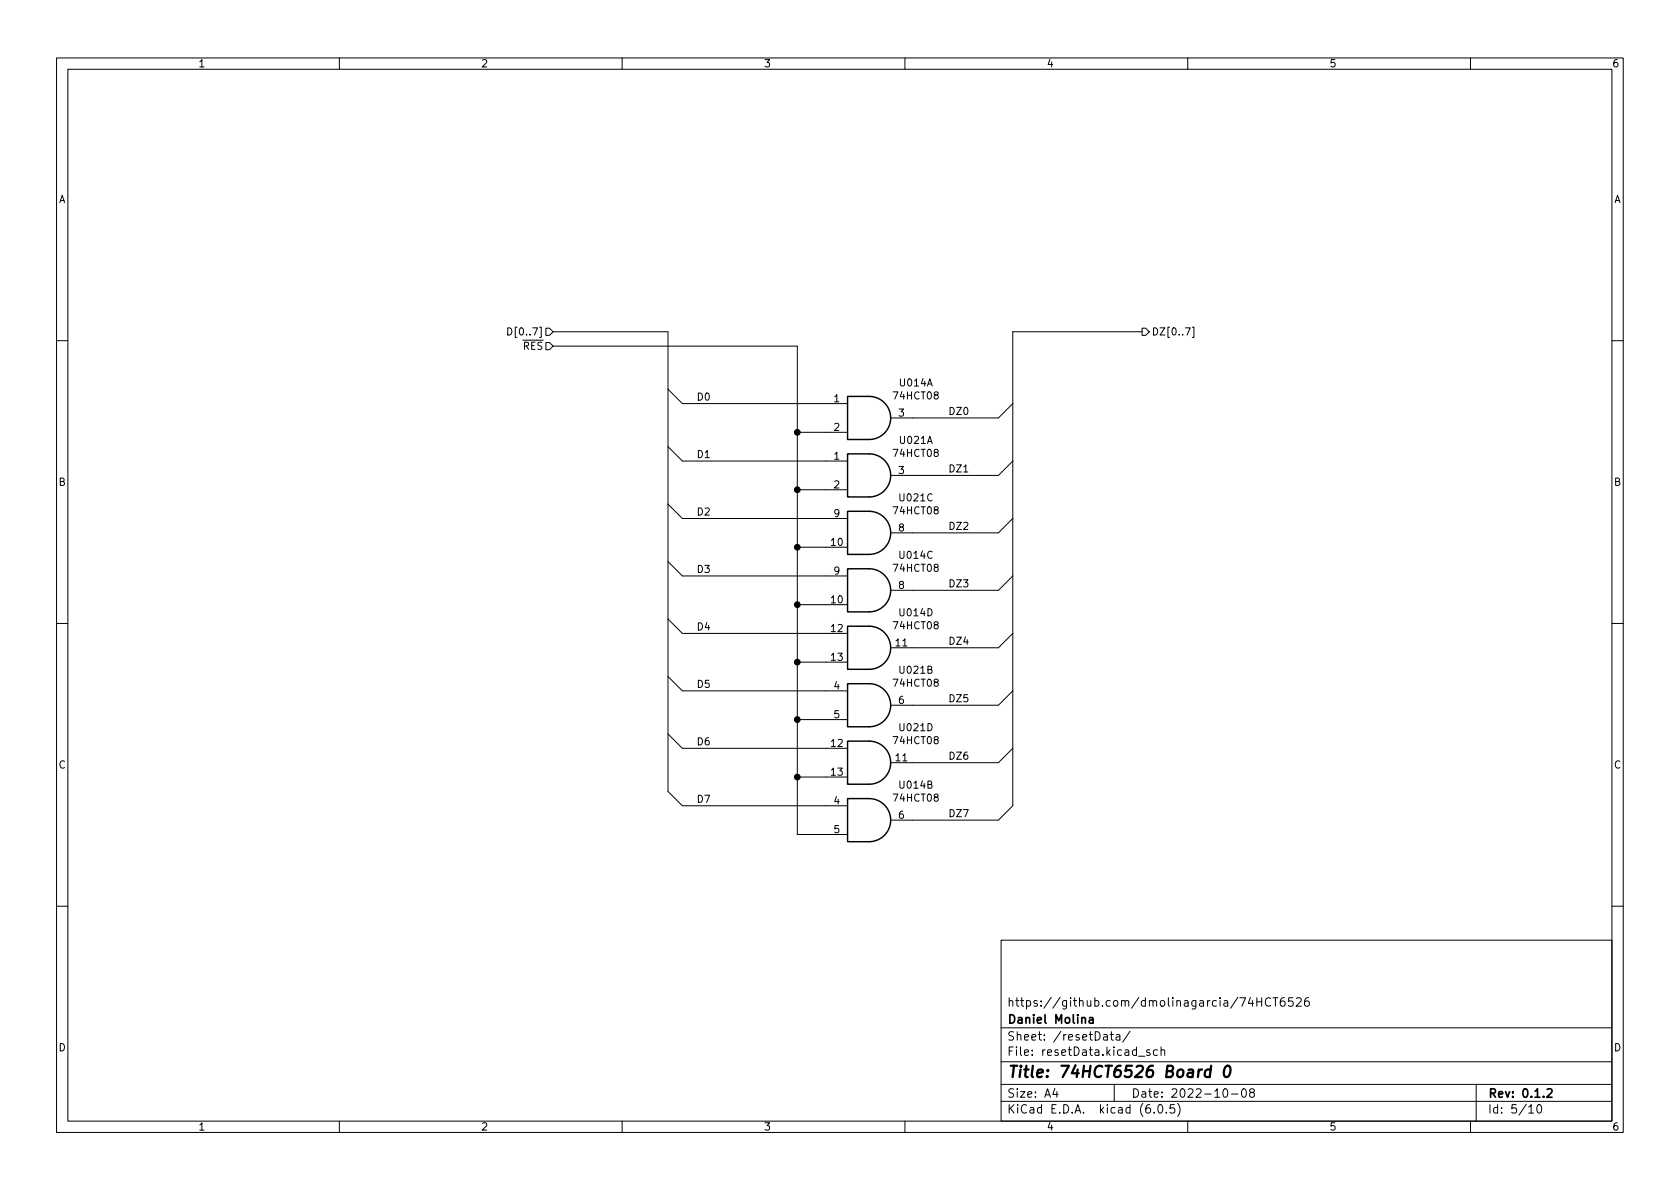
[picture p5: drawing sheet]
<svg xmlns="http://www.w3.org/2000/svg" width="297mm" height="210mm" viewBox="0 0 297 210" stroke-linecap="round" stroke-linejoin="round" font-family="sans-serif">
<g fill="none" stroke="#000" stroke-width=".18">
<path d="M10 10.2h277v190.1h-277zM12 12.2h273v186.1h-273zM60 10.2v2M110 10.2v2M160 10.2v2M210 10.2v2M260 10.2v2M89.8 58a.64 .64 0 0 1 .7 .6 .64 .64 0 0 1-.7 .6zM96.5 58h.7l.6 .7-.6 .6h-.7zM97.8 58.7h20.3v81.2l2.5 2.6h29.3M201.9 58h.7l.6 .7-.6 .6h-.7zM201.9 58.7h-22.8v83.8l-2.6 2.5h-19"/>
<path d="M209.6 58h.8l-.5 1.2M210.8 57.9h.3v1.8h-.3M10 60.2h2M96.5 60.6h.7l.6 .6-.6 .6h-.7zM97.8 61.2h43.2v86.4h8.9M118.1 68.8l2.5 2.6h29.3M118.1 79l2.5 2.5h29.3M141 76.4h8.9M179.1 71.4l-2.6 2.5h-19M285 60.2h2M118.1 89.1l2.5 2.6h29.3M118.1 99.3l2.5 2.5h29.3"/>
<path d="M141 96.8h8.9M141 86.6h8.9M179.1 91.7l-2.6 2.5h-19M179.1 81.5l-2.6 2.6h-19M10 110.2h2M118.1 119.6l2.5 2.6h29.3M118.1 109.5l2.5 2.5h29.3M141 106.9h8.9M141 117.1h8.9M179.1 101.8l-2.6 2.6h-19M179.1 112l-2.6 2.5h-19M285 110.2h2"/>
<path d="M118.1 129.8l2.5 2.5h29.3M141 137.4h8.9M141 127.2h8.9M179.1 132.3l-2.6 2.6h-19M179.1 122.2l-2.6 2.5h-19M10 160.2h2M177 166.3h108v32h-108zM221.1 176.4l-.4 1h.9M221.4 176.9v1M222.2 176.4v1.5M222.2 177.1h.9M223.1 176.4v1.5"/>
<path d="M224.6 176.6a.6 .6 0 0 0-.7 0 .6 .6 0 0 0-.2 .7 .56 .56 0 0 0 .3 .6 .56 .56 0 0 0 .6-.1M225.1 176.4h.8M225.5 176.4v1.5M227.1 176.4a.59 .59 0 0 0-.7 .7v.5l.1 .3h.4l.2-.1 .1-.5-.1-.2-.5-.1-.2 .3M228.6 176.4h-.7l-.1 .7 .2-.1 .5 .1 .1 .2v.5l-.2 .1-.6-.1M229.2 176.6l.6-.2 .2 .2 .1 .3-1 1h1M231.4 176.4a.59 .59 0 0 0-.8 .7v.5l.2 .3h.4l.2-.1 .1-.5-.1-.2-.5-.1-.3 .3M285 160.2h2M60 198.3v2M110 198.3v2M160 198.3v2M177 194.8h108"/>
<path d="M177 191.8h108M177 187.8h108M177 181.8h108M186.5 192.5l-.4 1h1M186.9 193v1M195.1 183h.6l.1 .9M195.8 183.3l-.5 .1a.29 .29 0 0 0-.2 .2 .29 .29 0 0 0 .2 .3h.5M196.3 182.9h.6M196.5 182.4v1.3l.4 .2M197 191.8v3M197.4 183h.5l.1 .9M198 183.3l-.5 .1a.29 .29 0 0 0-.2 .2 .29 .29 0 0 0 .2 .3h.5"/>
<path d="M199.8 182.4l-1.3 1.9M201.3 186.8h1.1M203.3 185.7l-.4-.1-.2 .2 .1 .3 .5 .1v.4h-.6M204.1 196.7v.1M204.6 185.7l-.4-.1-.3 .3v.4l.2 .3h.5M204.9 195.4l.2-.1a.81 .81 0 0 1 .6 .7 .81 .81 0 0 1-.3 .8h-.2a.81 .81 0 0 1-.6-.6 .81 .81 0 0 1 .3-.8zM205.3 185.8l.2-.2 .4 .1v.9M205.3 185.1v1.5M206.2 196.7v.1M207.6 195.3h-.7v.7l.2-.1 .5 .1 .1 .2-.1 .5-.2 .1-.5-.1M208.2 195.1a1.72 1.72 0 0 1 0 2.3M210 198.3v2"/>
<path d="M216.4 192.6l.2-.1a.81 .81 0 0 1 .6 .7 .81 .81 0 0 1-.3 .8h-.2a.81 .81 0 0 1-.6-.6 .81 .81 0 0 1 .3-.8zM217.7 193.5h1.2M219.7 192.6l.2-.1a.81 .81 0 0 1 .5 .7 .81 .81 0 0 1-.3 .8h-.1a.81 .81 0 0 1-.6-.6 .81 .81 0 0 1 .3-.8zM221.2 193.2l-.3-.3 .1-.2 .2-.2 .4 .1 .2 .2-.1 .2-.6 .2-.2 .3 .1 .4 .2 .1h.4l.2-.3-.1-.4-.2-.1M260 198.3v2M261 191.8v6.5M270.3 195.8l.4-.5v1.5M270.3 196.8h.9M271.9 195.4l.2-.1a.81 .81 0 0 1 .6 .7 .81 .81 0 0 1-.3 .8h-.2a.81 .81 0 0 1-.6-.6 .81 .81 0 0 1 .3-.8z"/>
</g>
<path d="M192.6 180h.6l.1 .9M193.3 180.3l-.5 .1a.29 .29 0 0 0-.3 .2 .29 .29 0 0 0 .3 .3h.5M273.6 192.7l.5-.2 .2 .2 .1 .3-.9 1h.9" fill="none" stroke="#000" stroke-width=".3"/>
<path d="M214 189.2a.66 .66 0 0 0-.9 .3l-.1 .6 .1 .3 .2 .1 .6-.1M214.1 188.5l-.2 2M216.7 188.7a.46 .46 0 0 1 .5-.2 .46 .46 0 0 1 .3 .3 1.15 1.15 0 0 1-.7 1.7l-.2-.1a1.54 1.54 0 0 1 .1-1.7z" fill="none" stroke="#000" stroke-width=".4"/>
<path d="M149.9 70.1h3.8a3.8 3.8 0 0 1 3.8 3.8 3.8 3.8 0 0 1-3.8 3.8h-3.8zM149.9 90.4h3.8a3.8 3.8 0 0 1 3.8 3.8 3.8 3.8 0 0 1-3.8 3.8h-3.8zM149.9 80.3h3.8a3.8 3.8 0 0 1 3.8 3.8 3.8 3.8 0 0 1-3.8 3.8h-3.8zM149.9 100.6h3.8a3.8 3.8 0 0 1 3.8 3.8 3.8 3.8 0 0 1-3.8 3.8h-3.8zM149.9 110.7h3.8a3.8 3.8 0 0 1 3.8 3.8 3.8 3.8 0 0 1-3.8 3.9h-3.8zM149.9 131.1h3.8a3.8 3.8 0 0 1 3.8 3.8 3.8 3.8 0 0 1-3.8 3.8h-3.8zM149.9 120.9h3.8a3.8 3.8 0 0 1 3.8 3.8 3.8 3.8 0 0 1-3.8 3.8h-3.8zM149.9 141.2h3.8a3.8 3.8 0 0 1 3.8 3.8 3.8 3.8 0 0 1-3.8 3.8h-3.8z" fill="none" stroke="#000" stroke-width=".25"/>
<g fill="#000" stroke="#000" stroke-width=".18">
<circle cx="141" cy="76.4" r=".51"/>
<circle cx="141" cy="96.8" r=".51"/>
<circle cx="141" cy="86.6" r=".51"/>
<circle cx="141" cy="117.1" r=".51"/>
<circle cx="141" cy="106.9" r=".51"/>
<circle cx="141" cy="127.2" r=".51"/>
<circle cx="141" cy="137.4" r=".51"/>
</g>
<text font-size="2.8" x="178" y="190.6">Title: 74HCT6526 Board 0</text>
<g font-size="2.1">
<text x="178" y="178">https://github.com/dmolinagarcia/74HCT6526</text>
<text x="178" y="184">Sheet: /resetData/</text>
<text x="178" y="181">Daniel Molina</text>
<text x="178" y="186.7">File: resetData.kicad_sch</text>
<text x="178" y="196.9">KiCad E.D.A. kicad (6.0.5)</text>
<text x="178" y="194.1">Size: A4</text>
<text x="200" y="194.1">Date: 2022-10-08</text>
<text x="263" y="194.1">Rev: 0.1.2</text>
<text x="263" y="196.9">Id: 5/10</text>
</g>
<g font-size="1.8">
<text x="35" y="11.9">1</text>
<text x="85" y="11.9">2</text>
<text x="135" y="11.9">3</text>
<text x="185" y="11.9">4</text>
<text x="235" y="11.9">5</text>
<text x="285" y="11.9">6</text>
<text x="10.3" y="35.9">A</text>
<text x="285.3" y="35.9">A</text>
<text x="90.7" y="59.3">D[0..7]</text>
<text x="203.6" y="59.3">DZ[0..7]</text>
<text x="91.1" y="61.8">~{RES}</text>
<text x="123.5" y="70.8">D0</text>
<text x="147.5" y="71.1">1</text>
<text x="158.1" y="70.6">74HCT08</text>
<text x="159.2" y="68.3">U014A</text>
<text x="147.5" y="76.2">2</text>
<text x="158.9" y="73.7">3</text>
<text x="168.1" y="73.4">DZ0</text>
<text x="123.5" y="81">D1</text>
<text x="147.5" y="81.3">1</text>
<text x="158.1" y="80.8">74HCT08</text>
<text x="158.9" y="83.8">3</text>
<text x="159.2" y="78.5">U021A</text>
<text x="168.1" y="83.5">DZ1</text>
<text x="10.3" y="85.9">B</text>
<text x="147.5" y="86.4">2</text>
<text x="159.2" y="88.6">U021C</text>
<text x="285.3" y="85.9">B</text>
<text x="123.5" y="91.1">D2</text>
<text x="147.5" y="91.4">9</text>
<text x="158.1" y="90.9">74HCT08</text>
<text x="158.9" y="94">8</text>
<text x="168.1" y="93.7">DZ2</text>
<text x="123.5" y="101.3">D3</text>
<text x="147" y="96.5">10</text>
<text x="147.5" y="101.6">9</text>
<text x="158.1" y="101.1">74HCT08</text>
<text x="159.2" y="98.8">U014C</text>
<text x="147" y="106.7">10</text>
<text x="158.9" y="104.1">8</text>
<text x="168.1" y="103.8">DZ3</text>
<text x="123.5" y="111.5">D4</text>
<text x="147" y="111.8">12</text>
<text x="158.1" y="111.3">74HCT08</text>
<text x="159.2" y="109">U014D</text>
<text x="147" y="116.8">13</text>
<text x="158.4" y="114.3">11</text>
<text x="159.2" y="119.1">U021B</text>
<text x="168.1" y="114">DZ4</text>
<text x="123.5" y="121.6">D5</text>
<text x="147.5" y="121.9">4</text>
<text x="158.1" y="121.4">74HCT08</text>
<text x="158.9" y="124.5">6</text>
<text x="168.1" y="124.2">DZ5</text>
<text x="123.5" y="131.8">D6</text>
<text x="147.5" y="127">5</text>
<text x="158.1" y="131.6">74HCT08</text>
<text x="159.2" y="129.3">U021D</text>
<text x="10.3" y="135.9">C</text>
<text x="147" y="132.1">12</text>
<text x="147" y="137.2">13</text>
<text x="158.4" y="134.6">11</text>
<text x="168.1" y="134.3">DZ6</text>
<text x="285.3" y="135.9">C</text>
<text x="123.5" y="141.9">D7</text>
<text x="147.5" y="142.2">4</text>
<text x="158.1" y="141.7">74HCT08</text>
<text x="159.2" y="139.4">U014B</text>
<text x="147.5" y="147.3">5</text>
<text x="158.9" y="144.8">6</text>
<text x="168.1" y="144.5">DZ7</text>
<text x="10.3" y="185.9">D</text>
<text x="285.3" y="185.9">D</text>
<text x="35" y="199.9">1</text>
<text x="85" y="199.9">2</text>
<text x="135" y="199.9">3</text>
<text x="185" y="199.9">4</text>
<text x="235" y="199.9">5</text>
<text x="285" y="199.9">6</text>
</g>
</svg>
